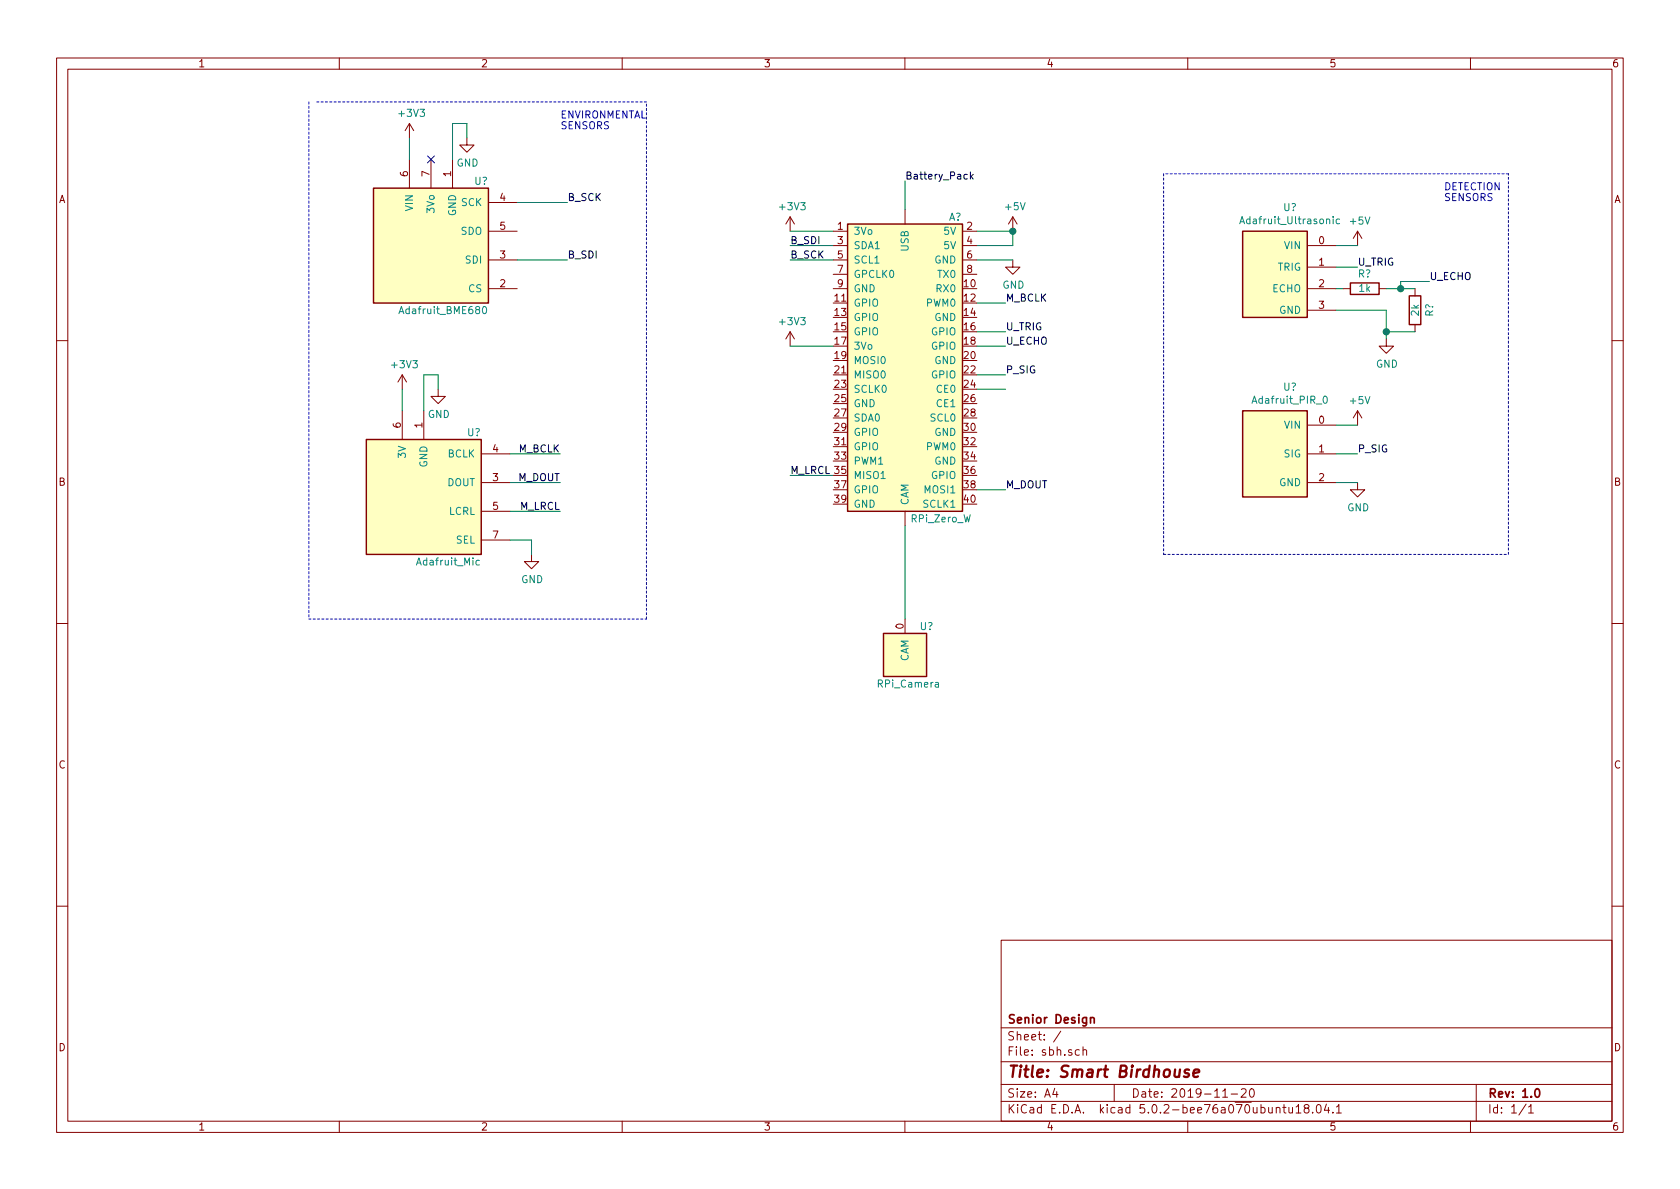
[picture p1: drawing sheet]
EESchema Schematic File Version 4
EELAYER 26 0
EELAYER END
$Descr A4 11693 8268
encoding utf-8
Sheet 1 1
Title "Smart Birdhouse"
Date "2019-11-20"
Rev "1.0"
Comp "Senior Design"
Comment1 ""
Comment2 ""
Comment3 ""
Comment4 ""
$EndDescr
$Comp
L sbh:Adafruit_BME680 U?
U 1 1
P 3000 1700
F 0 "U?" H 3400 2150 50  0000 R CNN
F 1 "Adafruit_BME680" H 3400 1250 50  0000 R CNN
F 2 "Package_LGA:Bosch_LGA-8_3x3mm_P0.8mm_ClockwisePinNumbering" H 3000 1500 50  0001 C CNN
F 3 "https://ae-bst.resource.bosch.com/media/_tech/media/datasheets/BST-BME680-DS001-00.pdf" H 3000 1500 50  0001 C CNN
	1    3000 1700
	1    0    0    -1  
$EndComp
$Comp
L sbh:Adafruit_Mic U?
U 1 1
P 2950 3450
F 0 "U?" H 3350 3900 50  0000 R CNN
F 1 "Adafruit_Mic" H 3350 3000 50  0000 R CNN
F 2 "Package_LGA:Bosch_LGA-8_3x3mm_P0.8mm_ClockwisePinNumbering" H 2950 3250 50  0001 C CNN
F 3 "https://ae-bst.resource.bosch.com/media/_tech/media/datasheets/BST-BME680-DS001-00.pdf" H 2950 3250 50  0001 C CNN
	1    2950 3450
	1    0    0    -1  
$EndComp
$Comp
L sbh:RPi_Zero_W A?
U 1 1
P 6300 2450
F 0 "A?" H 6650 3400 50  0000 C CNN
F 1 "RPi_Zero_W" H 6550 1300 50  0000 C CNN
F 2 "Module:Arduino_UNO_R3" H 6550 1300 50  0001 L CNN
F 3 "https://www.raspberrypi.org/products/raspberry-pi-zero-w/" H 6100 3500 50  0001 C CNN
	1    6300 2450
	1    0    0    -1  
$EndComp
$Comp
L power:GND #PWR?
U 1 1
P 3250 950
F 0 "#PWR?" H 3250 700 50  0001 C CNN
F 1 "GND" H 3255 777 50  0000 C CNN
F 2 "" H 3250 950 50  0001 C CNN
F 3 "" H 3250 950 50  0001 C CNN
	1    3250 950 
	1    0    0    -1  
$EndComp
Wire Wire Line
	3150 1100 3150 850 
Wire Wire Line
	3150 850  3250 850 
Wire Wire Line
	3250 850  3250 950 
$Comp
L power:+3V3 #PWR?
U 1 1
P 2850 950
F 0 "#PWR?" H 2850 800 50  0001 C CNN
F 1 "+3V3" H 2865 1123 50  0000 C CNN
F 2 "" H 2850 950 50  0001 C CNN
F 3 "" H 2850 950 50  0001 C CNN
	1    2850 950 
	1    0    0    -1  
$EndComp
$Comp
L power:+3V3 #PWR?
U 1 1
P 5500 1600
F 0 "#PWR?" H 5500 1450 50  0001 C CNN
F 1 "+3V3" H 5515 1773 50  0000 C CNN
F 2 "" H 5500 1600 50  0001 C CNN
F 3 "" H 5500 1600 50  0001 C CNN
	1    5500 1600
	1    0    0    -1  
$EndComp
$Comp
L power:+3V3 #PWR?
U 1 1
P 5500 2400
F 0 "#PWR?" H 5500 2250 50  0001 C CNN
F 1 "+3V3" H 5515 2573 50  0000 C CNN
F 2 "" H 5500 2400 50  0001 C CNN
F 3 "" H 5500 2400 50  0001 C CNN
	1    5500 2400
	1    0    0    -1  
$EndComp
Wire Wire Line
	5500 1600 5800 1600
Wire Wire Line
	5500 2400 5800 2400
NoConn ~ 3000 1100
$Comp
L power:GND #PWR?
U 1 1
P 3050 2700
F 0 "#PWR?" H 3050 2450 50  0001 C CNN
F 1 "GND" H 3055 2527 50  0000 C CNN
F 2 "" H 3050 2700 50  0001 C CNN
F 3 "" H 3050 2700 50  0001 C CNN
	1    3050 2700
	1    0    0    -1  
$EndComp
Wire Wire Line
	2950 2850 2950 2600
Wire Wire Line
	2950 2600 3050 2600
Wire Wire Line
	3050 2600 3050 2700
$Comp
L power:+3V3 #PWR?
U 1 1
P 2800 2700
F 0 "#PWR?" H 2800 2550 50  0001 C CNN
F 1 "+3V3" H 2815 2873 50  0000 C CNN
F 2 "" H 2800 2700 50  0001 C CNN
F 3 "" H 2800 2700 50  0001 C CNN
	1    2800 2700
	1    0    0    -1  
$EndComp
$Comp
L power:GND #PWR?
U 1 1
P 3700 3850
F 0 "#PWR?" H 3700 3600 50  0001 C CNN
F 1 "GND" H 3705 3677 50  0000 C CNN
F 2 "" H 3700 3850 50  0001 C CNN
F 3 "" H 3700 3850 50  0001 C CNN
	1    3700 3850
	1    0    0    -1  
$EndComp
Wire Wire Line
	3700 3750 3700 3850
Wire Wire Line
	3550 3750 3700 3750
Text Label 3900 3150 2    50   ~ 0
M_BCLK
Text Label 3900 3350 2    50   ~ 0
M_DOUT
Text Label 3900 3550 2    50   ~ 0
M_LRCL
Wire Wire Line
	3550 3550 3900 3550
Wire Wire Line
	3900 3350 3550 3350
Wire Wire Line
	3550 3150 3900 3150
Text Label 7000 2100 0    50   ~ 0
M_BCLK
Text Label 5500 3300 0    50   ~ 0
M_LRCL
Text Label 7000 3400 0    50   ~ 0
M_DOUT
Wire Wire Line
	6800 3400 7000 3400
Wire Wire Line
	7000 2100 6800 2100
Wire Wire Line
	5800 3300 5500 3300
$Comp
L power:+5V #PWR?
U 1 1
P 7050 1600
F 0 "#PWR?" H 7050 1450 50  0001 C CNN
F 1 "+5V" H 7065 1773 50  0000 C CNN
F 2 "" H 7050 1600 50  0001 C CNN
F 3 "" H 7050 1600 50  0001 C CNN
	1    7050 1600
	1    0    0    -1  
$EndComp
Wire Wire Line
	6800 1600 7050 1600
Wire Wire Line
	6800 1700 7050 1700
Wire Wire Line
	7050 1700 7050 1600
Connection ~ 7050 1600
Text Label 3950 1400 0    50   ~ 0
B_SCK
Text Label 3950 1800 0    50   ~ 0
B_SDI
Wire Wire Line
	3950 1400 3600 1400
Wire Wire Line
	3600 1800 3950 1800
Text Label 5500 1800 0    50   ~ 0
B_SCK
Text Label 5500 1700 0    50   ~ 0
B_SDI
Wire Wire Line
	5500 1700 5800 1700
Wire Wire Line
	5500 1800 5800 1800
$Comp
L sbh:RPi_Camera U?
U 1 1
P 6300 4600
F 0 "U?" H 6400 4850 50  0000 L CNN
F 1 "RPi_Camera" H 6100 4450 50  0000 L CNN
F 2 "" H 6300 4600 50  0001 C CNN
F 3 "" H 6300 4600 50  0001 C CNN
	1    6300 4600
	1    0    0    -1  
$EndComp
Wire Wire Line
	6300 4300 6300 3650
Text Label 6300 1250 0    50   ~ 0
Battery_Pack
Wire Wire Line
	6300 1450 6300 1250
$Comp
L power:GND #PWR?
U 1 1
P 7050 1800
F 0 "#PWR?" H 7050 1550 50  0001 C CNN
F 1 "GND" H 7055 1627 50  0000 C CNN
F 2 "" H 7050 1800 50  0001 C CNN
F 3 "" H 7050 1800 50  0001 C CNN
	1    7050 1800
	1    0    0    -1  
$EndComp
Wire Wire Line
	6800 1800 7050 1800
$Comp
L sbh:Adafruit_PIR_0 U?
U 1 1
P 8850 3150
F 0 "U?" H 8980 3617 50  0000 C CNN
F 1 "Adafruit_PIR_0" H 8980 3526 50  0000 C CNN
F 2 "Package_LGA:Bosch_LGA-8_3x3mm_P0.8mm_ClockwisePinNumbering" H 9100 2650 50  0001 C CNN
F 3 "https://ae-bst.resource.bosch.com/media/_tech/media/datasheets/BST-BME680-DS001-00.pdf" H 8700 2850 50  0001 C CNN
	1    8850 3150
	1    0    0    -1  
$EndComp
$Comp
L sbh:Adafruit_Ultrasonic U?
U 1 1
P 8900 1850
F 0 "U?" H 8980 2267 50  0000 C CNN
F 1 "Adafruit_Ultrasonic" H 8980 2176 50  0000 C CNN
F 2 "Package_LGA:Bosch_LGA-8_3x3mm_P0.8mm_ClockwisePinNumbering" H 9100 1300 50  0001 C CNN
F 3 "https://ae-bst.resource.bosch.com/media/_tech/media/datasheets/BST-BME680-DS001-00.pdf" H 8700 1500 50  0001 C CNN
	1    8900 1850
	1    0    0    -1  
$EndComp
$Comp
L power:GND #PWR?
U 1 1
P 9650 2350
F 0 "#PWR?" H 9650 2100 50  0001 C CNN
F 1 "GND" H 9655 2177 50  0000 C CNN
F 2 "" H 9650 2350 50  0001 C CNN
F 3 "" H 9650 2350 50  0001 C CNN
	1    9650 2350
	1    0    0    -1  
$EndComp
$Comp
L power:GND #PWR?
U 1 1
P 9450 3350
F 0 "#PWR?" H 9450 3100 50  0001 C CNN
F 1 "GND" H 9455 3177 50  0000 C CNN
F 2 "" H 9450 3350 50  0001 C CNN
F 3 "" H 9450 3350 50  0001 C CNN
	1    9450 3350
	1    0    0    -1  
$EndComp
Wire Wire Line
	9300 3350 9450 3350
$Comp
L power:+5V #PWR?
U 1 1
P 9450 1700
F 0 "#PWR?" H 9450 1550 50  0001 C CNN
F 1 "+5V" H 9465 1873 50  0000 C CNN
F 2 "" H 9450 1700 50  0001 C CNN
F 3 "" H 9450 1700 50  0001 C CNN
	1    9450 1700
	1    0    0    -1  
$EndComp
$Comp
L power:+5V #PWR?
U 1 1
P 9450 2950
F 0 "#PWR?" H 9450 2800 50  0001 C CNN
F 1 "+5V" H 9465 3123 50  0000 C CNN
F 2 "" H 9450 2950 50  0001 C CNN
F 3 "" H 9450 2950 50  0001 C CNN
	1    9450 2950
	1    0    0    -1  
$EndComp
Wire Wire Line
	9300 2950 9450 2950
Wire Wire Line
	9300 1700 9450 1700
Text Label 9950 1950 0    50   ~ 0
U_ECHO
Text Label 9450 1850 0    50   ~ 0
U_TRIG
Text Label 9450 3150 0    50   ~ 0
P_SIG
Wire Wire Line
	9300 1850 9450 1850
$Comp
L Device:R R?
U 1 1
P 9500 2000
F 0 "R?" V 9600 2000 50  0000 C CNN
F 1 "1k" V 9500 2000 50  0000 C CNN
F 2 "" V 9430 2000 50  0001 C CNN
F 3 "~" H 9500 2000 50  0001 C CNN
	1    9500 2000
	0    -1   -1   0   
$EndComp
Wire Wire Line
	9300 2000 9350 2000
$Comp
L Device:R R?
U 1 1
P 9850 2150
F 0 "R?" V 9950 2150 50  0000 C CNN
F 1 "2k" V 9850 2150 50  0000 C CNN
F 2 "" V 9780 2150 50  0001 C CNN
F 3 "~" H 9850 2150 50  0001 C CNN
	1    9850 2150
	1    0    0    -1  
$EndComp
Wire Wire Line
	9650 2150 9650 2300
Wire Wire Line
	9300 2150 9650 2150
Wire Wire Line
	9850 2300 9650 2300
Connection ~ 9650 2300
Wire Wire Line
	9650 2300 9650 2350
Wire Wire Line
	9650 2000 9750 2000
Wire Wire Line
	9750 2000 9750 1950
Wire Wire Line
	9750 1950 9950 1950
Connection ~ 9750 2000
Wire Wire Line
	9750 2000 9850 2000
Wire Wire Line
	9300 3150 9450 3150
Text Label 7000 2400 0    50   ~ 0
U_ECHO
Text Label 7000 2300 0    50   ~ 0
U_TRIG
Wire Wire Line
	6800 2300 7000 2300
Wire Wire Line
	6800 2400 7000 2400
Text Label 7000 2600 0    50   ~ 0
P_SIG
Wire Wire Line
	6800 2600 7000 2600
Wire Wire Line
	6800 2700 7000 2700
Wire Wire Line
	2850 1100 2850 950 
Wire Wire Line
	2800 2700 2800 2850
Wire Notes Line
	2150 700  2150 4300
Wire Notes Line
	2150 4300 4500 4300
Wire Notes Line
	4500 4300 4500 700 
Wire Notes Line
	4500 700  2200 700 
Text Notes 3900 900  0    50   ~ 0
ENVIRONMENTAL\nSENSORS
Wire Notes Line
	8100 3850 10500 3850
Wire Notes Line
	10500 3850 10500 1200
Wire Notes Line
	10500 1200 8100 1200
Wire Notes Line
	8100 1200 8100 3850
Text Notes 10050 1400 0    50   ~ 0
DETECTION\nSENSORS
$EndSCHEMATC
